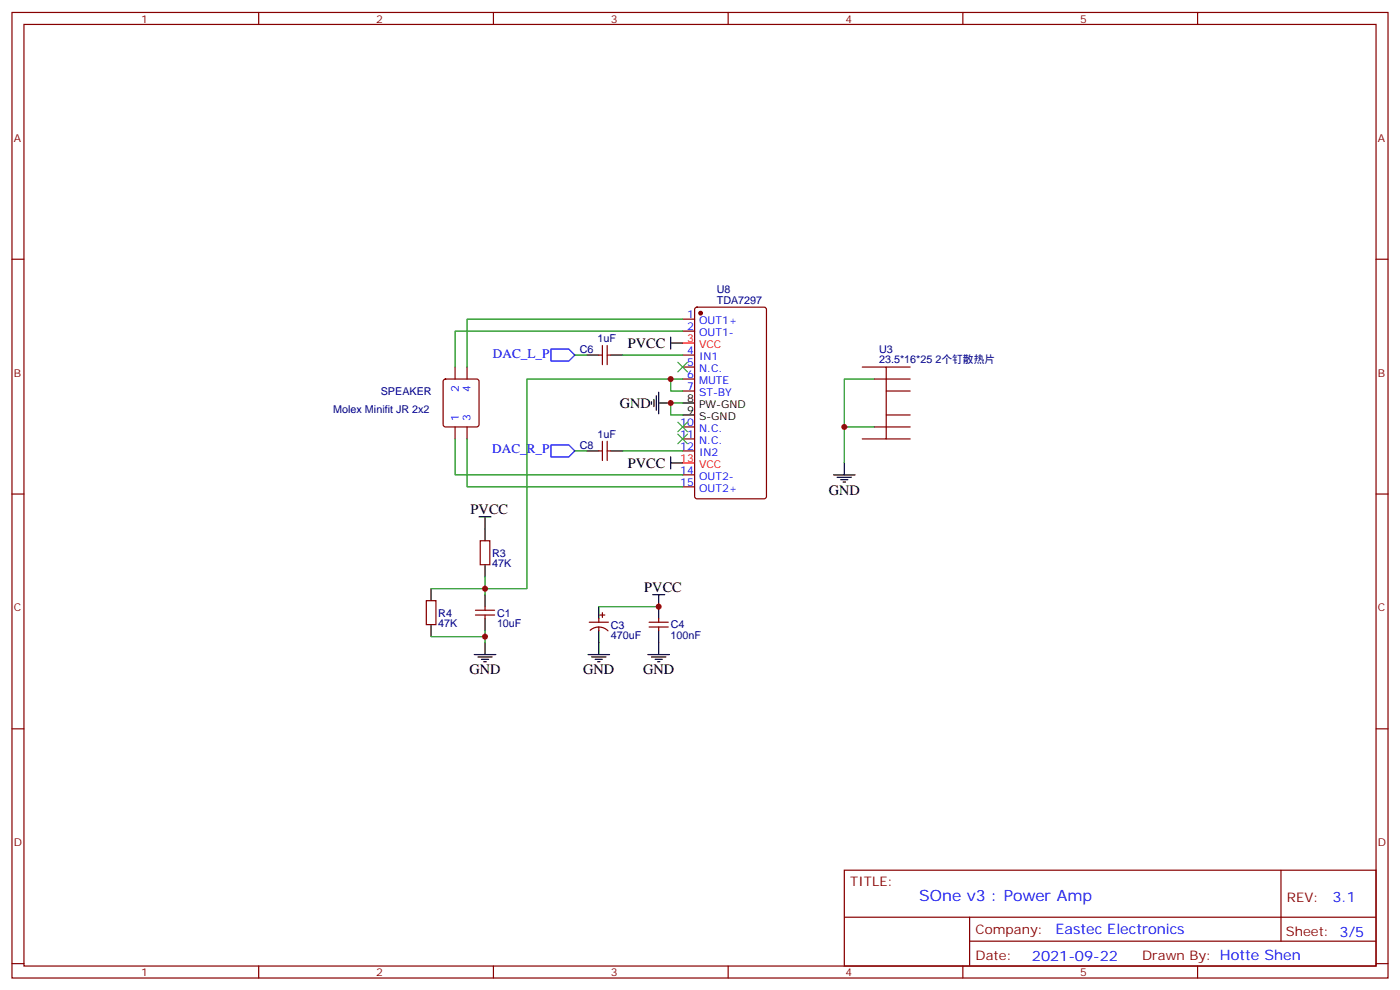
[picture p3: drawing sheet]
<svg xmlns="http://www.w3.org/2000/svg" width="412mm" height="292mm" viewBox="0 0 412 292" stroke-linecap="round" stroke-linejoin="round" font-family="sans-serif">
<g fill="none" stroke="#870000" stroke-width=".35">
<path d="M3.5 3.7h405.4v284.3h-405.4zM7.1 7.2h398.2v277.3h-398.2zM76.2 3.7v3.5M145.3 3.7v3.5M214.5 3.7v3.5M283.6 3.7v3.5M352.8 3.7v3.5M3.5 76.3h3.6M405.3 76.3h3.6M201.1 94h3.5M201.1 97.5h3.5M204.8 90.7l.5-.2h19.8l.6 .4 .1 55.3-.5 .6-20 .1-.6-.5-.1-55.2z"/>
<path d="M130.8 111.8l.4-.2h9.2l.5 .2 .2 .5v12.7l-.2 .5-.5 .2h-9.2l-.5-.2-.2-.5v-12.7zM134.1 108.1v3.5M137.6 108.1v3.5M176.4 104.6h1M177.4 101.7v5.7M178.9 104.6h1M178.9 101.7v5.7M201.1 104.6h3.5M201.1 108.1h3.5M201.1 111.6h3.5M201.1 115.1h3.5M254 108.1h7.1v21.2h-7.1"/>
<path d="M257.5 111.6h10.6M261.1 108.1h7M261.1 115.1h7M134.1 125.7v3.6M137.6 125.7v3.6M176.4 132.8h1M177.4 130v5.6M178.9 132.8h1M178.9 130v5.6M201.1 125.7h3.5M201.1 129.3h3.5M201.1 132.8h3.5"/>
<path d="M201.1 139.8h3.5M257.5 125.7h10.6M261.1 129.3h7M261.1 122.2h7M3.5 145.5h3.6M141.5 159.2h2.8v7.1h-2.8zM201.1 143.4h3.5M405.3 145.5h3.6M125.6 176.9h2.8v7h-2.8zM140.1 179.7h5.6M142.9 178.6v1.1M140.1 181.1h5.6"/>
<path d="M142.9 181.1v1.1M173.6 183.2h5.6M173.9 185.6a3.8 3.8 0 0 1 5.2 .2M176.4 182.2v1M176.4 184.6v1.1M176.7 181.1h1.5M177.4 180.4v1.4M191.2 183.2h5.6M191.2 184.6h5.6M194 182.2v1M194 184.6v1.1M3.5 214.6h3.6"/>
<path d="M405.3 214.6h3.6M248.7 256.3h156.6v28.2h-156.6zM377.3 256.3v20.9M248.7 270.1h156.5M285.6 277.2h119.6M285.6 270.1v14.1M3.5 283.8h3.6M76.2 284.5v3.5M145.3 284.5v3.5M214.5 284.5v3.5M283.6 284.5v3.5M352.8 284.5v3.5"/>
<path d="M405.3 283.8h3.6"/>
</g>
<g fill="none" stroke="#000" stroke-width=".35">
<path d="M197.6 99.3v3.5M172.9 104.6h3.5M179.9 104.6h3.5M191.9 118.3v.7M192.6 117.6v2.1M193.3 116.6v4.2M194 115.5v6.3M194 118.7h3.6M197.6 101h3.5M201.1 118.7h3.5M172.9 132.8h3.5M179.9 132.8h3.5"/>
<path d="M197.6 134.5v3.6M197.6 136.3h3.5M201.1 122.2h3.5M245.5 139.8h6.4M248.7 136.3v3.5M141.1 152.2h3.5M142.9 152.2v7M246.6 140.5h4.2M247.6 141.3h2.2M248.4 142h.7M127 173.4v3.5M142.9 166.3v3.5"/>
<path d="M142.9 175.1v3.5M176.4 178.6v3.6M192.3 175.1h3.5M194 175.1v7.1M127 183.9v3.6M139.7 192.8h6.3M140.8 193.5h4.2M141.8 194.2h2.1M142.5 194.9h.7M142.9 182.2v3.5M142.9 189.2v3.6M173.2 192.8h6.4"/>
<path d="M174.3 193.5h4.2M175.3 194.2h2.1M176 194.9h.7M176.4 185.7v7.1M190.9 192.8h6.3M191.9 193.5h4.2M193 194.2h2.1M193.7 194.9h.7M194 185.7v7.1"/>
</g>
<circle cx="206.4" cy="92.2" r=".53" fill="#870000" stroke="#870000" stroke-width=".35"/>
<path d="M201.1 101h3.5M201.1 136.3h3.5" fill="none" stroke="#f00" stroke-width=".35"/>
<path d="M162.3 102.8h5.3l1.7 1.8-1.7 1.7h-5.3zM162.3 131h5.3l1.7 1.8-1.7 1.7h-5.3z" fill="none" stroke="#00f" stroke-width=".35"/>
<g fill="none" stroke="#008700" stroke-width=".35">
<path d="M201.1 94h-63.5v14.1M201.1 97.5h-67v10.6M169.3 104.6h3.6M183.4 104.6h17.7M197.6 111.6h-42.4v61.8h-28.2M201.1 118.7h-3.5v3.5h3.5M201.1 111.6h-3.5v3.5h3.5M257.5 111.6h-8.8v24.7M134.1 129.3v10.5h67M137.6 129.3v14.1h63.5M169.3 132.8h3.6M183.4 132.8h17.7"/>
<path d="M248.7 125.7h8.8M142.9 169.8v5.3M176.4 178.6h17.6M127 187.5h15.9M142.9 185.7v3.5"/>
</g>
<path d="M199.7 106.7l2.8 2.8M202.5 106.7l-2.8 2.8M199.7 124.3l2.8 2.8M199.7 127.8l2.8 2.9M202.5 124.3l-2.8 2.8M202.5 127.8l-2.8 2.9" fill="none" stroke="#3c3" stroke-width=".35"/>
<g fill="#c00">
<circle cx="197.6" cy="118.7" r=".88"/>
<circle cx="194" cy="178.6" r=".88"/>
<circle cx="142.9" cy="173.4" r=".88"/>
<circle cx="142.9" cy="187.5" r=".88"/>
<circle cx="197.6" cy="111.6" r=".88"/>
<circle cx="248.7" cy="125.7" r=".88"/>
</g>
<text font-size="4.6" fill="#00f" x="270.8" y="265.3">SOne v3 : Power Amp</text>
<g font-size="4.2">
<text x="185" y="102.5">PVCC</text>
<text x="182.6" y="120.1">GND</text>
<text x="185" y="137.8">PVCC</text>
<text x="244.1" y="145.9">GND</text>
<text x="138.6" y="151.5">PVCC</text>
<text x="189.8" y="174.4">PVCC</text>
<text x="138.3" y="198.4">GND</text>
<text x="171.8" y="198.4">GND</text>
<text x="189.4" y="198.4">GND</text>
</g>
<g font-size="4.2" fill="#00f">
<text x="392.5" y="265.5">3.1</text>
<text x="310.9" y="275.1">Eastec Electronics</text>
<text x="304" y="282.9">2021-09-22</text>
</g>
<g font-size="3.9" fill="#00f">
<text x="145.2" y="105.3">DAC_L_P</text>
<text x="145" y="133.5">DAC_R_P</text>
</g>
<g font-size="3.9" fill="#800">
<text x="250.5" y="260.8">TITLE:</text>
<text x="379.1" y="265.5">REV:</text>
<text x="287.4" y="275">Company:</text>
<text x="378.7" y="275.7">Sheet: 3/5</text>
<text x="287.4" y="282.7">Date:</text>
<text x="336.4" y="282.8">Drawn By: Hotte Shen</text>
</g>
<g font-size="3.2" fill="#800">
<text x="41.6" y="6.7">1</text>
<text x="110.8" y="6.7">2</text>
<text x="179.9" y="6.7">3</text>
<text x="249.1" y="6.7">4</text>
<text x="318.2" y="6.7">5</text>
<text x="4.1" y="41.8">A</text>
<text x="405.9" y="41.8">A</text>
<text x="4.1" y="110.9">B</text>
<text x="405.9" y="110.9">B</text>
<text x="4.1" y="180.1">C</text>
<text x="405.9" y="180.1">C</text>
<text x="4.1" y="249.2">D</text>
<text x="405.9" y="249.2">D</text>
<text x="41.6" y="287.5">1</text>
<text x="110.8" y="287.5">2</text>
<text x="179.9" y="287.5">3</text>
<text x="249.1" y="287.5">4</text>
<text x="318.2" y="287.5">5</text>
</g>
<g font-size="3.2" fill="#000080">
<text x="211.1" y="89.4">TDA7297</text>
<text x="211.1" y="86.3">U8</text>
<text x="176" y="100.7">1uF</text>
<text x="170.8" y="103.9">C6</text>
<text x="258.9" y="107">23.5*16*25 2个钉散热片</text>
<text x="258.9" y="103.9">U3</text>
<text x="112.2" y="116.3">SPEAKER</text>
<text x="98.2" y="121.6">Molex Minifit JR 2x2</text>
<text x="176" y="128.9">1uF</text>
<text x="170.8" y="132.2">C8</text>
<text x="145" y="167.1">47K</text>
<text x="145" y="163.9">R3</text>
<text x="129.1" y="184.7">47K</text>
<text x="129.1" y="181.6">R4</text>
<text x="146.4" y="184.8">10uF</text>
<text x="146.4" y="181.6">C1</text>
<text x="179.9" y="185.1">C3</text>
<text x="197.6" y="185.1">C4</text>
<text x="179.9" y="188.3">470uF</text>
<text x="197.6" y="188.2">100nF</text>
</g>
<g font-size="3.2" fill="#00f">
<text x="202.4" y="93.6">1</text>
<text x="205.9" y="95.4">OUT1+</text>
<text x="202.4" y="97.2">2</text>
<text x="205.9" y="98.9">OUT1-</text>
<text x="202.4" y="104.2">4</text>
<text x="202.4" y="107.7">5</text>
<text x="205.9" y="106">IN1</text>
<text x="202.4" y="111.3">6</text>
<text x="205.9" y="109.5">N.C.</text>
<text x="205.9" y="113">MUTE</text>
<text x="135.1" y="115.4" transform="rotate(-90 135.1 115.4)">2</text>
<text x="138.6" y="115.4" transform="rotate(-90 138.6 115.4)">4</text>
<text x="202.4" y="114.8">7</text>
<text x="205.9" y="116.6">ST-BY</text>
<text x="135.1" y="124" transform="rotate(-90 135.1 124)">1</text>
<text x="138.6" y="124" transform="rotate(-90 138.6 124)">3</text>
<text x="200.4" y="125.4">10</text>
<text x="200.4" y="128.9">11</text>
<text x="205.9" y="127.1">N.C.</text>
<text x="205.9" y="130.7">N.C.</text>
<text x="200.4" y="132.4">12</text>
<text x="205.9" y="134.2">IN2</text>
<text x="200.4" y="139.5">14</text>
<text x="200.4" y="143">15</text>
<text x="205.9" y="141.3">OUT2-</text>
<text x="205.9" y="144.8">OUT2+</text>
</g>
<g font-size="3.2" fill="#f00">
<text x="202.4" y="100.7">3</text>
<text x="205.9" y="102.4">VCC</text>
<text x="200.4" y="136">13</text>
<text x="205.9" y="137.7">VCC</text>
</g>
<g font-size="3.2">
<text x="202.4" y="118.3">8</text>
<text x="202.4" y="121.8">9</text>
<text x="205.9" y="120.1">PW-GND</text>
<text x="205.9" y="123.6">S-GND</text>
</g>
</svg>
